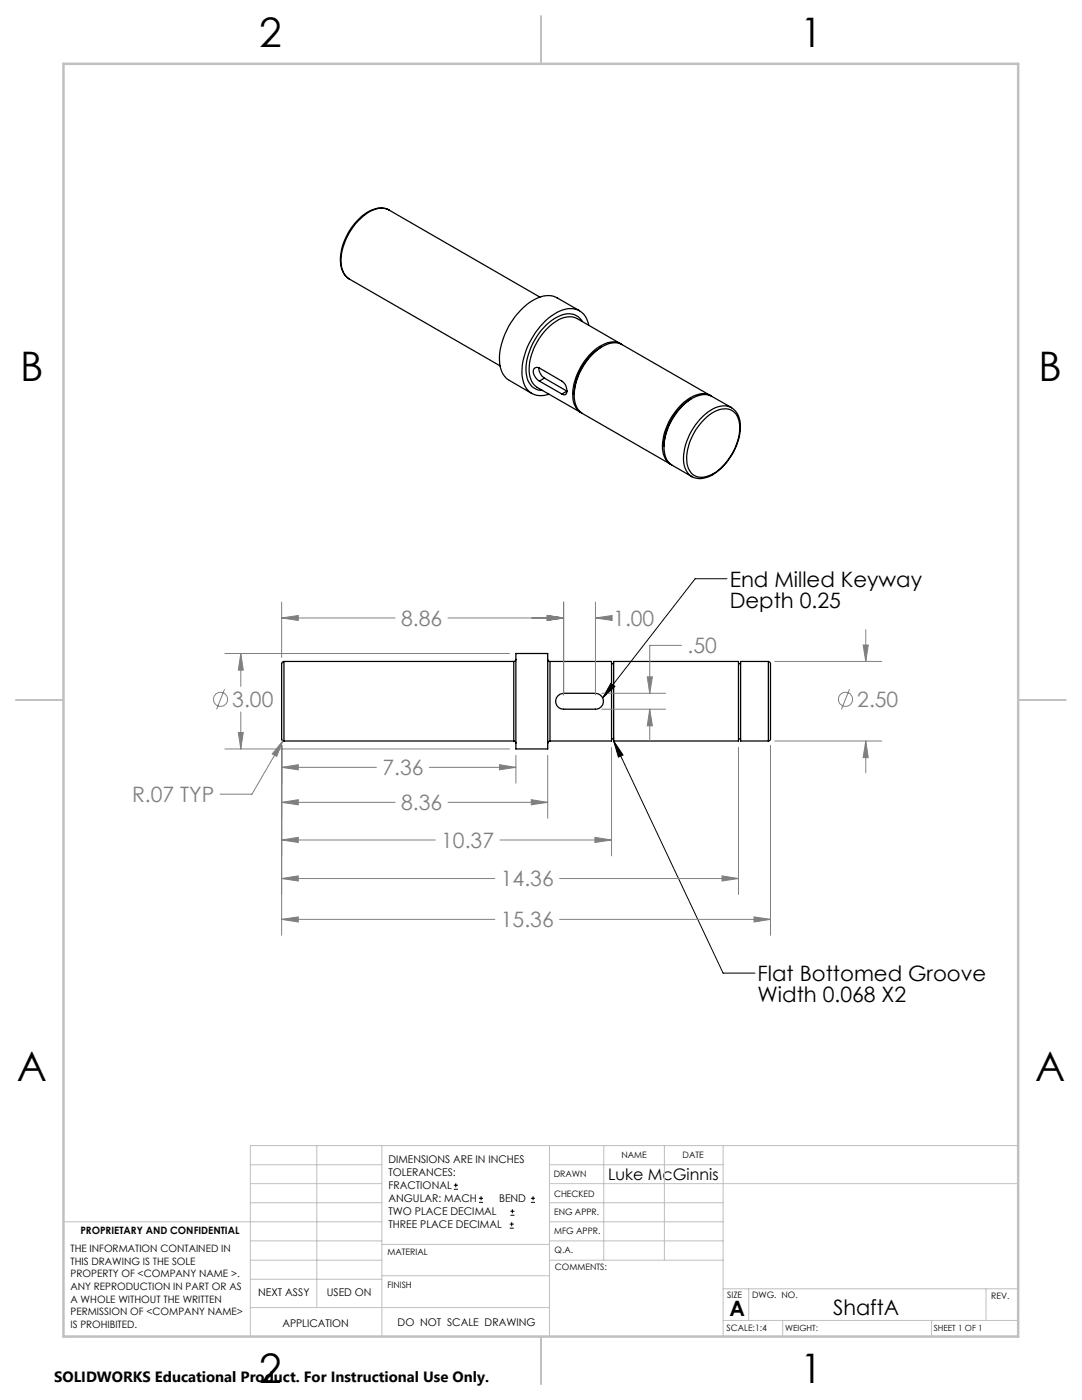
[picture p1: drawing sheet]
<svg xmlns="http://www.w3.org/2000/svg" width="216mm" height="279mm" viewBox="0 0 216 279" stroke-linecap="round" stroke-linejoin="round" font-family="sans-serif">
<g fill="none" stroke="#000" stroke-width=".25">
<path d="M69.7 55.7l30.1 17.3M77.6 41.9a4.4 4.4 0 0 0-4.8 .8 11.7 11.7 0 0 0-4.8 10.3l.3 1 .5 .8 .9 .9M77.6 41.9a4.3 4.3 0 0 0-4.7 .9 12.1 12.1 0 0 0-4.8 10.3l.5 1.4 1.1 1.2M77.6 41.9l30.1 17.4M107.5 73.4a2.51 2.51 0 0 0 1.1 2.1M107.6 76.1a2.18 2.18 0 0 1-1.1-2.4 .81 .81 0 0 1 1.1-.3l4.5 2.7a2.06 2.06 0 0 1 .8 2.6l-.3 .1-.5-.2M107.6 76.1l4.5 2.5M108.6 75.5l4.5 2.6-1 .5M108.6 75.5l-1 .6M115.6 62l-4.4-2.6a4.9 4.9 0 0 0-5.1 .7 14.5 14.5 0 0 0-6.4 12.3 4.3 4.3 0 0 0 1.9 3.5l4.5 2.6M116.2 64.2a3.5 3.5 0 0 0-5-.9 12.8 12.8 0 0 0-6.2 11.1 3.4 3.4 0 0 0 3.3 3.5M117.5 64.9a3.8 3.8 0 0 0-5.7-2.8 14.4 14.4 0 0 0-7.6 11.6 4.7 4.7 0 0 0 2.4 5l1.5 .3 1.4-.3"/>
<path d="M120 69.3a11.7 11.7 0 0 0-5.4 9.4M123.9 68.6l-8.8-5a4.5 4.5 0 0 0-4.7 .9 11.7 11.7 0 0 0-4.6 10.7l.3 1 .9 1 8.9 5.1M124 68.7a3.9 3.9 0 0 0-4.4 .4 12.2 12.2 0 0 0-5.3 10.6 3.5 3.5 0 0 0 1.8 2.7M137.9 79.6a11.6 11.6 0 0 0-5.4 9.4M141.8 79l-17.7-10.2a4.4 4.4 0 0 0-4.7 .9 11.7 11.7 0 0 0-4.6 10.7l.1 .5a2.68 2.68 0 0 0 1.3 1.6l17.6 10.2M141.9 79a3.9 3.9 0 0 0-4.4 .5 12 12 0 0 0-5.2 10.6l.5 1.4 .5 .8 .7 .5M138 95.1h.1M140.5 83.7a5.2 5.2 0 0 1 5.3-1.9 4 4 0 0 1 1.8 4.3 11.6 11.6 0 0 1-5.8 8.7 3 3 0 0 1-4.4-1.1 8.8 8.8 0 0 1 1.4-7.8zM146 81.4a4.5 4.5 0 0 1 1.7 4.9 11.8 11.8 0 0 1-6.5 8.9 3.9 3.9 0 0 1-3.2-.1M146 81.4l-3.9-2.3a4.4 4.4 0 0 0-4.8 .9 11.6 11.6 0 0 0-4.6 10.8l.3 .9 .6 .7 4.4 2.7M146 81.4a4.5 4.5 0 0 0-4.8 .9 12.1 12.1 0 0 0-4.7 10.2l.4 1.4 .6 .8 .5 .4M56.7 132l-.4 .2-.1 .3v15l.1 .3 .4 .1"/>
<path d="M56.7 132v15.9M56.7 132h45.8M102.5 132v15.9M102.9 131.6v.2l-.4 .2M102.9 130.4h6.4v19.1h-6.4zM109.3 131.6l.1 .3 .3 .1M109.7 132h12.3v15.9h-12.3M109.7 132v15.9M111.3 138.9l.5-.4 .7-.1h6.3a1.59 1.59 0 0 1 1.6 1.5 1.59 1.59 0 0 1-1.6 1.6h-6.3a1.56 1.56 0 0 1-1.5-.9 1.56 1.56 0 0 1 .3-1.7zM122 132.5h.4M122.4 132h25v15.9h-25zM147.4 132.5h.4"/>
<path d="M153.3 132l.4 .4v15.1l-.1 .3-.3 .1M153.3 132h-5.5v15.9h5.5M153.3 132v15.9M56.7 147.9h45.8M102.5 147.9l.4 .2v.2M109.7 147.9l-.3 .2-.1 .2M122 147.5h.4M147.4 147.5h.4"/>
</g>
<g fill="none" stroke="#808080" stroke-width=".2">
<path d="M44.8 137.5l-1.6 4.1M44.9 130.4h56.8M48 130.4l.5 3.3h-.9zM48 130.4v6.6M56.2 123.3l3.3-.5v1zM56.2 120.2v11M56.2 123.3h22.6M89.4 123.3h23.1M109.2 122.8l3.3 .5-3.3 .5zM112.5 120.2v18.5M118.8 123.3l3.3-.5v1zM118.8 123.3h2.4"/>
<path d="M118.8 120.2v18.5M120.1 138.4h12.7M129.2 135.1h1l-.6 3.3zM136 128.8h-6.4v9.6M154.6 132h21.3M169.5 137.5l-1.6 4.1M172.2 128.7h1l-.4 3.3zM172.8 125.7v6.3M44.9 149.5h56.8M47.6 146.2h.9l-.5 3.3zM48 142.1v7.4M56.2 153.1l3.3-.5v1z"/>
<path d="M56.2 148.7v38M56.2 153.1h18.9M56.4 147.8l-1.2 3.2-.9-.5zM56.4 147.8l-6.1 10.7h-6.4M85.7 153.1h17.2M99.7 152.6l3.2 .5-3.2 .5zM102.9 150.7v5.6M106 159.6l3.3 .5-3.3 .5zM109.3 150.7v12.6M120.1 141.5h12.7M122 149.2v21.6M129.6 141.5l.6 3.4h-1z"/>
<path d="M129.6 141.5v6.4M147.4 149.2v29.3M153.7 148.7v38M154.6 147.9h21.3M172.8 147.9l.4 3.3h-1zM172.8 147.9v6.3M56.2 160.1l3.3-.5v1zM56.2 167.6l3.3-.5v1zM56.2 175.3l3.3-.5v1zM56.2 160.1h22.6M56.2 167.6h30.7M56.2 175.3h42.5"/>
<path d="M89.4 160.1h19.9M99.8 167.6h22.2M111.7 175.3h35.7M118.7 167.1l3.3 .5-3.3 .5zM144.1 174.8l3.3 .5-3.3 .5zM56.2 183.5l3.3-.5v1zM56.2 183.5h42.5M111.7 183.5h42M150.5 183l3.2 .5-3.2 .5z"/>
<circle cx="44" cy="139.6" r="1.4"/>
<circle cx="168.7" cy="139.6" r="1.4"/>
</g>
<g fill="none" stroke="#000" stroke-width=".2">
<path d="M145.1 115.5h-6.4l-18.4 23.8M121.9 136.4l.8 .6-2.4 2.3zM122.4 147.9l1.9 2.8-.9 .4zM122.4 147.9l21.9 46.3h6.3M90.6 237.3h.8M90.6 236.5h.8M90.9 236.1v.9M95.6 240h.8M95.6 239.1h.8M96 238.7v.8M105.9 240h.9M105.9 239.1h.9"/>
<path d="M106.4 238.7v.8M101.7 245.1h.8M101.7 244.3h.8M101.8 242.5h.9M101.8 241.7h.9M102.1 243.9v.8M102.2 241.3v.8"/>
</g>
<g fill="none" stroke="#c0c0c0" stroke-width=".2">
<path d="M50 232.4h26.2M50 236.2h26.2M63.2 228.6v32.3M76.2 228.6v38.1M109.6 228.6v38.1M109.6 232.4h34.7M109.6 236.2h93.6M120.5 228.6v22.9M132.6 228.6v22.9M144.3 228.6v38.1M203.2 228.6h-153.2v38.1M12.7 243.8h63.5"/>
<path d="M50 251.5h26.2M50 240h26.2M50 247.6h26.2M50 255.3h26.2M76.2 254.6h33.4M76.2 248.4h33.4M109.6 251.5h34.7M109.6 243.8h34.7M109.6 240h34.7M109.6 247.6h34.7M144.3 257.2h58.9M149.4 257.2v6.3"/>
<path d="M196.7 257.2v6.3M50 260.9h59.6M144.3 263.5h58.9M156.2 263.5v3.2M185.9 263.5v3.2"/>
</g>
<path d="M107.9 3.2v9.5M3.1 139.7h9.6M203.2 139.7h9.5M107.9 266.7v9.6" fill="none" stroke="#c0c0c0" stroke-width=".25"/>
<path d="M12.7 12.7h190.5v254h-190.5z" fill="none" stroke="#c0c0c0" stroke-width=".5"/>
<path d="M121.9 136.4l.8 .6-2.4 2.3zM122.4 147.9l1.9 2.8-.9 .4z" fill="#000"/>
<path d="M56.2 153.1l3.3-.5v1zM99.7 152.6l3.2 .5-3.2 .5zM56.2 160.1l3.3-.5v1zM106 159.6l3.3 .5-3.3 .5zM56.2 167.6l3.3-.5v1zM118.7 167.1l3.3 .5-3.3 .5zM56.2 175.3l3.3-.5v1zM144.1 174.8l3.3 .5-3.3 .5zM56.2 183.5l3.3-.5v1zM150.5 183l3.2 .5-3.2 .5zM56.2 123.3l3.3-.5v1zM109.2 122.8l3.3 .5-3.3 .5zM109.2 122.8l3.3 .5-3.3 .5zM118.8 123.3l3.3-.5v1zM56.4 147.8l-2.1 2.7 .9 .5zM129.6 141.5l.6 3.4h-1zM129.2 135.1h1l-.6 3.3zM172.2 128.7h1l-.4 3.3zM172.8 147.9l.4 3.3h-1zM47.6 146.2h.9l-.5 3.3zM48 130.4l.5 3.3h-.9z" fill="#808080"/>
<g font-size="8.1">
<text x="51.7" y="9.3">2</text>
<text x="159.7" y="9.3">1</text>
<text x="4" y="76">B</text>
<text x="207.2" y="76">B</text>
<text x="3.3" y="215.7">A</text>
<text x="206.5" y="215.7">A</text>
<text x="51.7" y="276">2</text>
<text x="159.7" y="276">1</text>
</g>
<g font-size="4.2">
<text x="145.6" y="117.1">End Milled Keyway</text>
<text x="145.6" y="121.3">Depth 0.25</text>
<text x="151.2" y="195.8">Flat Bottomed Groove</text>
<text x="151.2" y="200">Width 0.068 X2</text>
<text x="145.6" y="262.7">A</text>
<text x="166.2" y="262.4">ShaftA</text>
</g>
<g font-size="4.2" fill="#808080">
<text x="80" y="124.9">8.86</text>
<text x="122.4" y="124.9">1.00</text>
<text x="137.2" y="130.4">.50</text>
<text x="46.4" y="141.1">3.00</text>
<text x="171.1" y="141.1">2.50</text>
<text x="76.3" y="154.7">7.36</text>
<text x="26.3" y="160.1">R.07 TYP</text>
<text x="80" y="161.7">8.36</text>
<text x="88" y="169.2">10.37</text>
<text x="99.9" y="176.9">14.36</text>
<text x="99.9" y="185.1">15.36</text>
</g>
<text font-size="3.2" x="121.3" y="235.6">Luke McGinnis</text>
<text font-size="3" x="10.8" y="275.7">SOLIDWORKS Educational Product. For Instructional Use Only.</text>
<g font-size="2.1">
<text x="77.5" y="232.2">DIMENSIONS ARE IN INCHES</text>
<text x="77.5" y="234.7">TOLERANCES:</text>
<text x="77.5" y="237.3">FRACTIONAL</text>
<text x="77.5" y="239.9">ANGULAR: MACH</text>
<text x="99.6" y="239.9">BEND</text>
<text x="77.5" y="242.5">TWO PLACE DECIMAL</text>
<text x="77.5" y="245.1">THREE PLACE DECIMAL</text>
<text x="51.5" y="258.7">NEXT ASSY</text>
<text x="65.2" y="258.6">USED ON</text>
<text x="56.3" y="264.8">APPLICATION</text>
<text x="79.3" y="264.6">DO NOT SCALE DRAWING</text>
</g>
<g font-size="2">
<text x="14.1" y="249.9">THE INFORMATION CONTAINED IN</text>
<text x="16" y="246.3">PROPRIETARY AND CONFIDENTIAL</text>
<text x="14.1" y="252.4">THIS DRAWING IS THE SOLE</text>
<text x="14.1" y="254.9">PROPERTY OF &lt;COMPANY NAME &gt;.</text>
<text x="14.1" y="257.5">ANY REPRODUCTION IN PART OR AS</text>
<text x="14.1" y="260">A WHOLE WITHOUT THE WRITTEN</text>
<text x="14.1" y="262.5">PERMISSION OF &lt;COMPANY NAME&gt;</text>
<text x="14.1" y="265">IS PROHIBITED.</text>
</g>
<g font-size="1.8">
<text x="124" y="231.1">NAME</text>
<text x="136.2" y="231.1">DATE</text>
<text x="110.5" y="234.8">DRAWN</text>
<text x="110.5" y="238.9">CHECKED</text>
<text x="110.6" y="242.5">ENG APPR.</text>
<text x="77.3" y="250.5">MATERIAL</text>
<text x="110.6" y="246.3">MFG APPR.</text>
<text x="110.7" y="250">Q.A.</text>
<text x="77.3" y="257">FINISH</text>
<text x="110.7" y="253.5">COMMENTS:</text>
<text x="145.1" y="259">SIZE</text>
<text x="150.1" y="259.1">DWG. NO.</text>
<text x="197.8" y="259.2">REV.</text>
<text x="145" y="265.7">SCALE:1:4</text>
</g>
<g font-size="1.7">
<text x="156.7" y="265.7">WEIGHT:</text>
<text x="186.3" y="265.7">SHEET 1 OF 1</text>
</g>
</svg>
